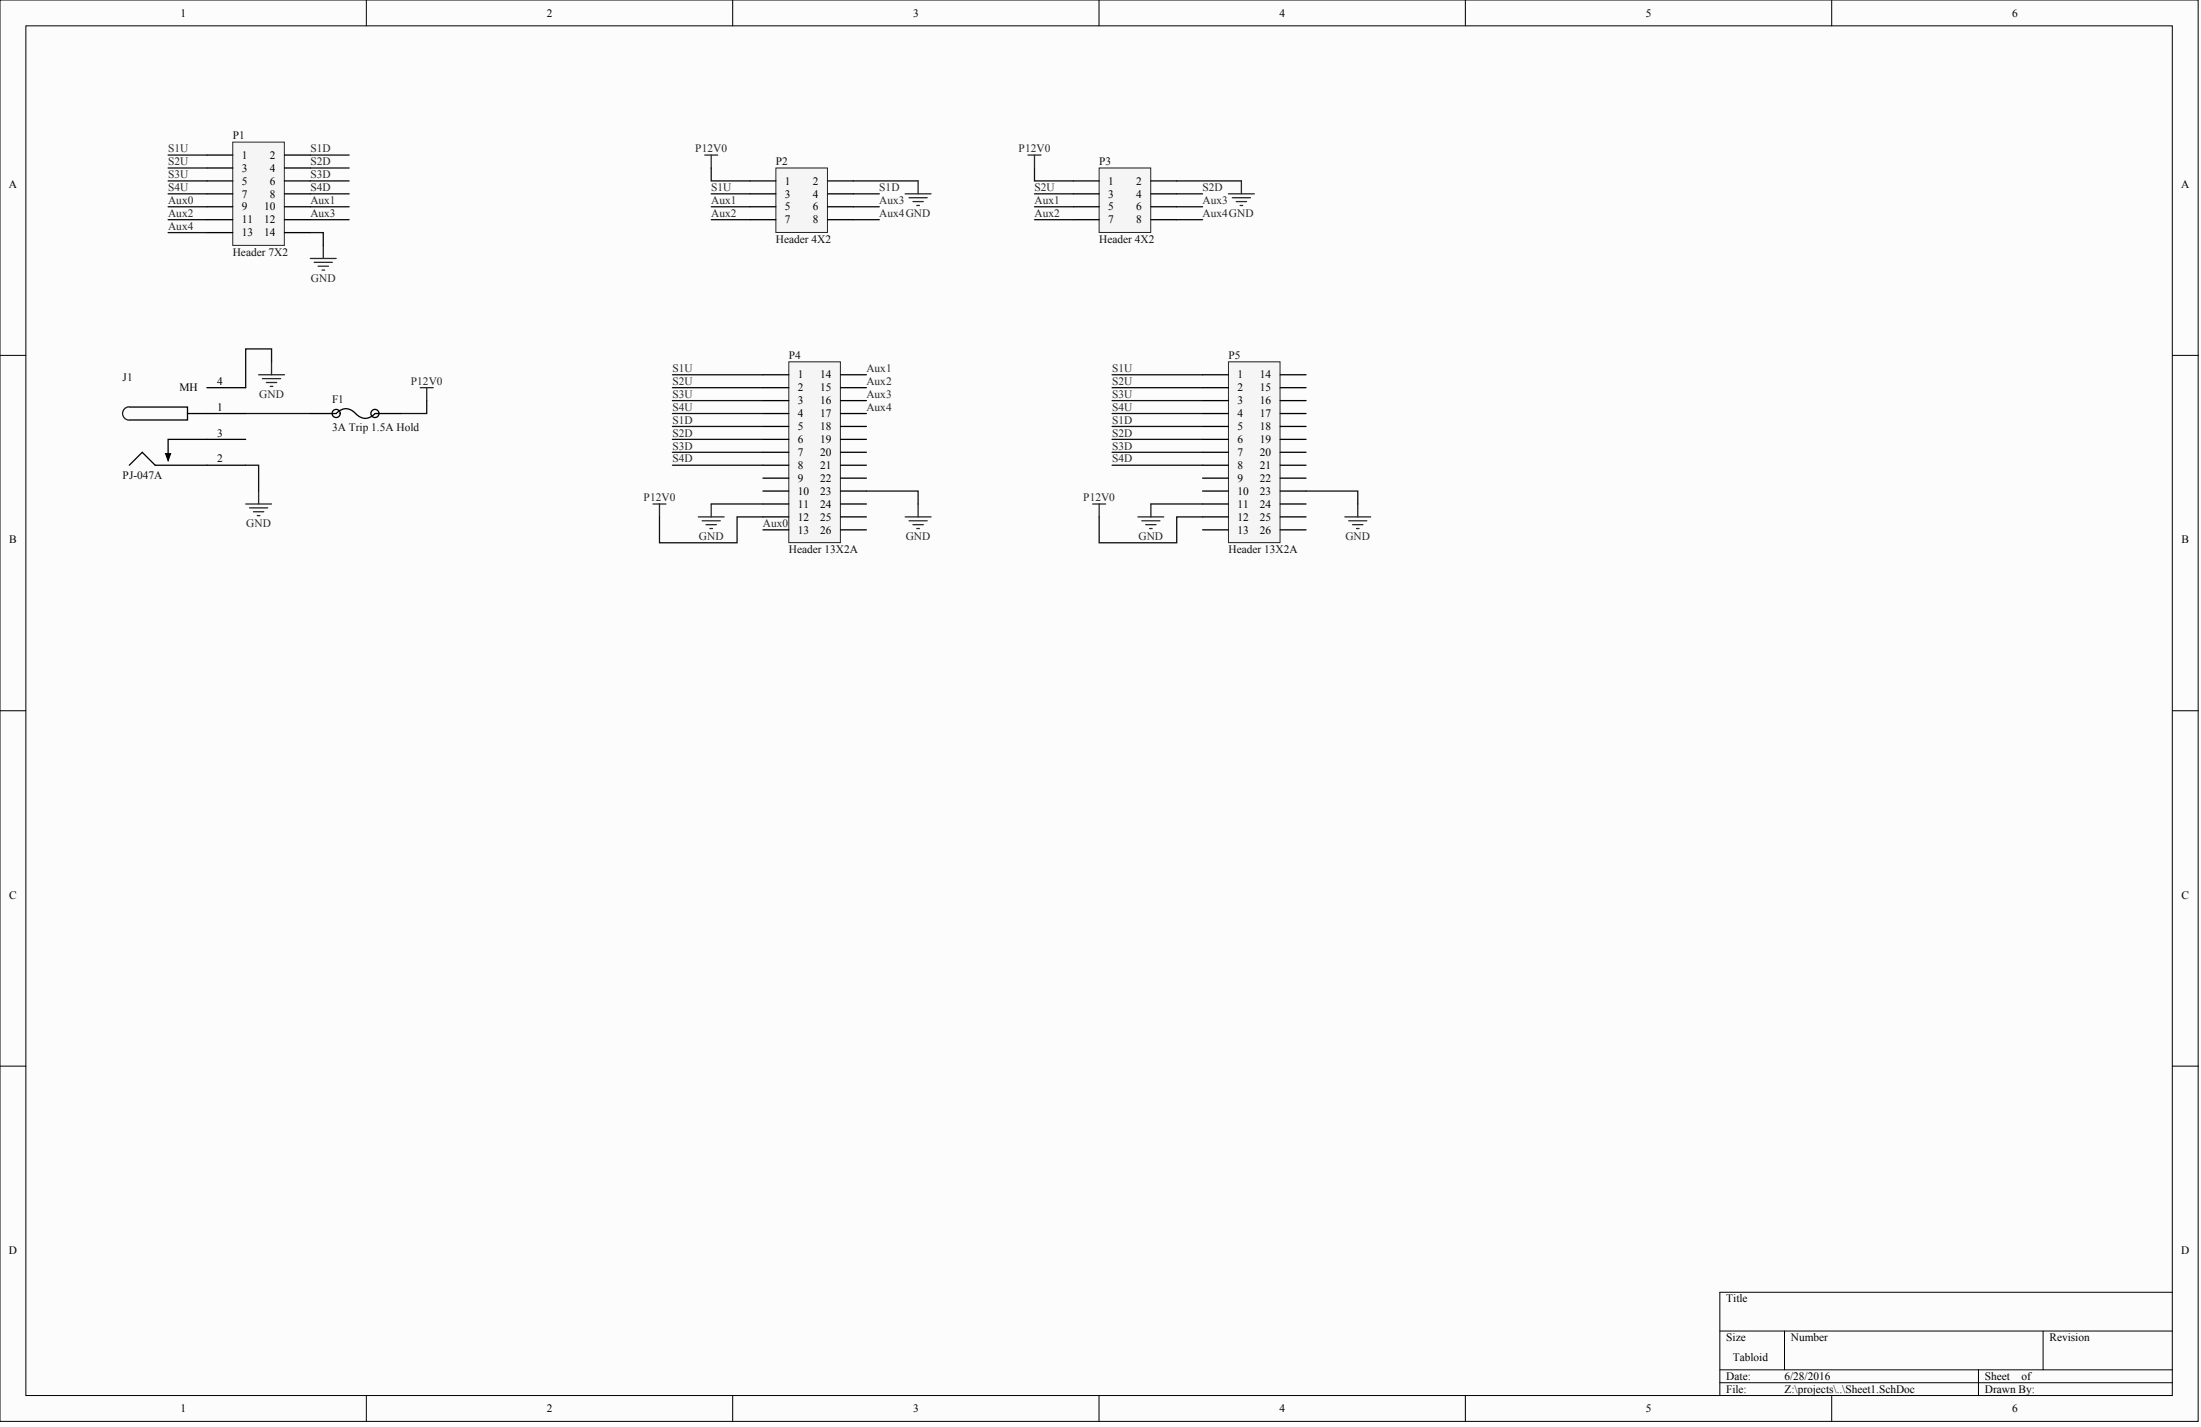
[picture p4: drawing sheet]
<svg xmlns="http://www.w3.org/2000/svg" width="359mm" height="233mm" viewBox="0 0 359 233" stroke-linecap="round" stroke-linejoin="round" font-family="sans-serif">
<g fill="#fcfcfc" stroke="#000" stroke-width=".16">
<path d="M0 0h358.7v231.9h-358.7z"/>
<path d="M4.2 4.2h350.2v223.5h-350.2z"/>
</g>
<g fill="none" stroke="#000" stroke-width=".16">
<path d="M59.8 0v4.2M119.5 0v4.2M179.3 0v4.2M239.1 0v4.2M298.9 0v4.2M0 58h4.2M354.5 58h4.2M0 116h4.2M354.5 116h4.2M0 174h4.2M354.5 174h4.2M280.6 217.2h73.9"/>
<path d="M291.2 217.2v6.3M333.4 217.2v6.3M354.5 210.9h-73.9v16.8M59.8 227.7v4.2M119.5 227.7v4.2M179.3 227.7v4.2M239.1 227.7v4.2M280.6 223.5h73.9M280.6 225.6h73.9M298.9 227.7v4.2M322.8 223.5v4.2"/>
</g>
<path d="M38 23.2h8.4v16.8h-8.4z" fill="#f5f5f5" stroke="#262626" stroke-width=".16"/>
<g fill="none" stroke="#000" stroke-width=".21">
<path d="M33.8 25.3h4.2M33.8 27.4h4.2M33.8 29.5h4.2M33.8 31.6h4.2M33.8 33.7h4.2M33.8 35.8h4.2M33.8 38h4.2M46.4 25.3h4.2M46.4 27.4h4.2M46.4 29.5h4.2M46.4 31.6h4.2M46.4 33.7h4.2"/>
<path d="M46.4 35.8h4.2M46.4 38h4.2"/>
</g>
<path d="M50.6 42.2h4.3M51.3 42.8h2.9M51.9 43.4h1.7M52.5 44.1h.5M52.7 40.1v2.1" fill="none" stroke="#262626" stroke-width=".21"/>
<g fill="none" stroke="#0e0e0e" stroke-width=".21">
<path d="M27.4 25.3h6.4M27.4 27.4h6.4M27.4 29.5h6.4M27.4 31.6h6.4M27.4 33.7h6.4M27.4 35.8h6.4M27.4 38h6.4M50.6 38h2.1v2.1M50.6 25.3h6.4M50.6 27.4h6.4M50.6 29.5h6.4M50.6 31.6h6.4"/>
<path d="M50.6 33.7h6.4M50.6 35.8h6.4"/>
</g>
<path d="M128.7 59h8.4v29.5h-8.4z" fill="#f5f5f5" stroke="#262626" stroke-width=".16"/>
<g fill="none" stroke="#000" stroke-width=".21">
<path d="M124.5 61.1h4.2M124.5 63.3h4.2M124.5 65.4h4.2M124.5 67.5h4.2M124.5 69.6h4.2M124.5 71.7h4.2M124.5 73.8h4.2M124.5 75.9h4.2M124.5 78h4.2M137.1 61.1h4.3M137.1 63.3h4.3M137.1 65.4h4.3"/>
<path d="M137.1 67.5h4.3M137.1 69.6h4.3M137.1 71.7h4.3M137.1 73.8h4.3M137.1 75.9h4.3M137.1 78h4.3M124.5 80.1h4.2M124.5 82.2h4.2M124.5 84.3h4.2M124.5 86.4h4.2M137.1 80.1h4.3M137.1 82.2h4.3"/>
<path d="M137.1 84.3h4.3M137.1 86.4h4.3"/>
</g>
<path d="M200.4 59h8.5v29.5h-8.5z" fill="#f5f5f5" stroke="#262626" stroke-width=".16"/>
<g fill="none" stroke="#000" stroke-width=".21">
<path d="M21.1 75.9l2.1-2.1 2.1 2.1h14.8M21.1 66.4h9.5v1.1h9.5M30.6 67.5v1h-9.5M33.8 63.3h6.3M40.1 71.7h-12.7v3.2M196.2 61.1h4.2M196.2 63.3h4.2M196.2 65.4h4.2M196.2 67.5h4.2M196.2 69.6h4.2M196.2 71.7h4.2M196.2 73.8h4.2"/>
<path d="M196.2 75.9h4.2M196.2 78h4.2M208.9 61.1h4.2M208.9 63.3h4.2M208.9 65.4h4.2M208.9 67.5h4.2M208.9 69.6h4.2M208.9 71.7h4.2M208.9 73.8h4.2M208.9 75.9h4.2M208.9 78h4.2M196.2 80.1h4.2"/>
<path d="M196.2 82.2h4.2M196.2 84.3h4.2M196.2 86.4h4.2M208.9 80.1h4.2M208.9 82.2h4.2M208.9 84.3h4.2M208.9 86.4h4.2"/>
</g>
<path d="M27 74h.9l-.5 1.2z" fill="#000" stroke="#000" stroke-width=".16"/>
<path d="M21 66.4a1.09 1.09 0 0 0-1 1.1 1.09 1.09 0 0 0 1 1" fill="none" stroke="#1c1c1c" stroke-width=".21"/>
<g fill="none" stroke="#262626" stroke-width=".21">
<path d="M44.3 59v2.1M42.2 61.1h4.2M42.8 61.8h3M43.5 62.4h1.7M44.1 63h.4M68.6 63.3h2.1M69.6 63.3v2.1M40.1 82.2h4.2M40.7 82.9h3M41.4 83.5h1.6M42 84.1h.4M42.2 80.1v2.1"/>
<path d="M106.6 82.2h2.1M107.6 82.2v2.1M113.9 84.3h4.3M114.6 85h2.9M115.2 85.6h1.7M115.8 86.2h.5M116 82.2v2.1"/>
</g>
<path d="M44.3 59v-2.1h-4.2v6.4M40.1 75.9h2.1v4.2M107.6 84.3v4.3h12.7v-4.3h4.2M116 82.2h8.5" fill="none" stroke="#0e0e0e" stroke-width=".21"/>
<path d="M126.6 27.4h8.4v10.5h-8.4z" fill="#f5f5f5" stroke="#262626" stroke-width=".16"/>
<path d="M122.4 29.5h4.2M122.4 31.6h4.2M122.4 33.7h4.2M122.4 35.8h4.2M135 29.5h4.3M135 31.6h4.3M135 33.7h4.3M135 35.8h4.3" fill="none" stroke="#000" stroke-width=".21"/>
<path d="M179.3 27.4h8.5v10.5h-8.5z" fill="#f5f5f5" stroke="#262626" stroke-width=".16"/>
<g fill="none" stroke="#000" stroke-width=".21">
<path d="M175.1 29.5h4.2M175.1 31.6h4.2M175.1 33.7h4.2M175.1 35.8h4.2M187.8 29.5h4.2M187.8 31.6h4.2M187.8 33.7h4.2M187.8 35.8h4.2M50.6 67.5h4.3a2.05 2.05 0 0 1 3.3 .2 1.96 1.96 0 0 0 3-.2h4.2"/>
<circle cx="54.8" cy="67.5" r=".66"/>
<circle cx="61.2" cy="67.5" r=".66"/>
</g>
<g fill="none" stroke="#0e0e0e" stroke-width=".21">
<path d="M116 27.4v2.1h6.4M116 31.6h6.4M116 33.7h6.4M116 35.8h6.4M139.3 29.5h10.5M139.3 31.6h4.2M139.3 33.7h4.2M139.3 35.8h4.2M168.8 27.4v2.1h6.3M168.8 31.6h6.3M168.8 33.7h6.3M168.8 35.8h6.3"/>
<path d="M192 29.5h10.6M192 31.6h4.2M192 33.7h4.2M192 35.8h4.2M40.1 67.5h10.5M69.6 65.4v2.1h-4.2M109.7 61.1h14.8M109.7 63.3h14.8M109.7 65.4h14.8M109.7 67.5h14.8M109.7 69.6h14.8M109.7 71.7h14.8"/>
<path d="M109.7 73.8h14.8M109.7 75.9h14.8M181.5 61.1h14.7M181.5 63.3h14.7M181.5 65.4h14.7M181.5 67.5h14.7M181.5 69.6h14.7M181.5 71.7h14.7M181.5 73.8h14.7M181.5 75.9h14.7M141.4 80.1h8.4v2.1M179.3 84.3v4.3h12.7v-4.3h4.2"/>
<path d="M187.8 82.2h8.4M213.1 80.1h8.4v2.1"/>
</g>
<g fill="none" stroke="#262626" stroke-width=".21">
<path d="M115 25.3h2.1M116 25.3v2.1M147.7 31.6h4.2M148.3 32.3h3M149 32.9h1.6M149.6 33.5h.4M149.8 29.5v2.1M167.7 25.3h2.1M168.8 25.3v2.1M200.4 31.6h4.3M201.1 32.3h2.9M201.7 32.9h1.7"/>
<path d="M202.3 33.5h.5M202.6 29.5v2.1M147.7 84.3h4.2M148.3 85h3M149 85.6h1.6M149.6 86.2h.4M149.8 82.2v2.1M178.3 82.2h2.1M179.3 82.2v2.1M185.7 84.3h4.2M186.3 85h3M186.9 85.6h1.7"/>
<path d="M187.6 86.2h.4M187.8 82.2v2.1M219.4 84.3h4.3M220.1 85h2.9M220.7 85.6h1.7M221.3 86.2h.5M221.5 82.2v2.1"/>
</g>
<g font-size="1.9">
<text x="29.4" y="2.7">1</text>
<text x="89.2" y="2.7">2</text>
<text x="149" y="2.7">3</text>
<text x="208.8" y="2.7">4</text>
<text x="268.5" y="2.7">5</text>
<text x="328.3" y="2.7">6</text>
<text x="39.5" y="25.9">1</text>
<text x="39.5" y="28">3</text>
<text x="44" y="25.9">2</text>
<text x="44" y="28">4</text>
<text x="1.4" y="30.6">A</text>
<text x="39.5" y="30.1">5</text>
<text x="39.5" y="32.2">7</text>
<text x="39.5" y="34.3">9</text>
<text x="43.1" y="34.3">10</text>
<text x="44" y="30.1">6</text>
<text x="44" y="32.2">8</text>
<text x="128.1" y="30.1">1</text>
<text x="128.1" y="32.2">3</text>
<text x="128.1" y="34.3">5</text>
<text x="132.6" y="30.1">2</text>
<text x="132.6" y="32.2">4</text>
<text x="132.6" y="34.3">6</text>
<text x="180.8" y="30.1">1</text>
<text x="180.8" y="32.2">3</text>
<text x="180.8" y="34.3">5</text>
<text x="185.4" y="30.1">2</text>
<text x="185.4" y="32.2">4</text>
<text x="185.4" y="34.3">6</text>
<text x="355.9" y="30.6">A</text>
<text x="39.5" y="36.4">11</text>
<text x="39.5" y="38.6">13</text>
<text x="43.1" y="36.4">12</text>
<text x="43.1" y="38.6">14</text>
<text x="128.1" y="36.4">7</text>
<text x="132.6" y="36.4">8</text>
<text x="180.8" y="36.4">7</text>
<text x="185.4" y="36.4">8</text>
<text x="29.3" y="63.9">MH</text>
<text x="35.4" y="62.8">4</text>
<text x="130.2" y="61.7">1</text>
<text x="130.2" y="63.9">2</text>
<text x="130.2" y="66">3</text>
<text x="133.8" y="61.7">14</text>
<text x="133.8" y="63.9">15</text>
<text x="133.8" y="66">16</text>
<text x="201.9" y="61.7">1</text>
<text x="201.9" y="63.9">2</text>
<text x="201.9" y="66">3</text>
<text x="205.5" y="61.7">14</text>
<text x="205.5" y="63.9">15</text>
<text x="205.5" y="66">16</text>
<text x="35.4" y="67">1</text>
<text x="35.4" y="71.2">3</text>
<text x="130.2" y="68.1">4</text>
<text x="130.2" y="70.2">5</text>
<text x="133.8" y="68.1">17</text>
<text x="133.8" y="70.2">18</text>
<text x="201.9" y="68.1">4</text>
<text x="201.9" y="70.2">5</text>
<text x="205.5" y="68.1">17</text>
<text x="205.5" y="70.2">18</text>
<text x="35.4" y="75.5">2</text>
<text x="130.2" y="72.3">6</text>
<text x="130.2" y="74.4">7</text>
<text x="130.2" y="76.5">8</text>
<text x="133.8" y="72.3">19</text>
<text x="133.8" y="74.4">20</text>
<text x="133.8" y="76.5">21</text>
<text x="201.9" y="72.3">6</text>
<text x="201.9" y="74.4">7</text>
<text x="201.9" y="76.5">8</text>
<text x="205.5" y="72.3">19</text>
<text x="205.5" y="74.4">20</text>
<text x="205.5" y="76.5">21</text>
<text x="130.2" y="78.6">9</text>
<text x="130.2" y="80.7">10</text>
<text x="130.2" y="82.8">11</text>
<text x="133.8" y="78.6">22</text>
<text x="133.8" y="80.7">23</text>
<text x="133.8" y="82.8">24</text>
<text x="201.9" y="78.6">9</text>
<text x="201.9" y="80.7">10</text>
<text x="201.9" y="82.8">11</text>
<text x="205.5" y="78.6">22</text>
<text x="205.5" y="80.7">23</text>
<text x="205.5" y="82.8">24</text>
<text x="1.5" y="88.6">B</text>
<text x="130.2" y="84.9">12</text>
<text x="130.2" y="87">13</text>
<text x="133.8" y="84.9">25</text>
<text x="133.8" y="87">26</text>
<text x="201.9" y="84.9">12</text>
<text x="201.9" y="87">13</text>
<text x="205.5" y="84.9">25</text>
<text x="205.5" y="87">26</text>
<text x="356" y="88.6">B</text>
<text x="1.5" y="146.6">C</text>
<text x="356" y="146.6">C</text>
<text x="1.4" y="204.6">D</text>
<text x="355.9" y="204.6">D</text>
<text x="281.7" y="212.5">Title</text>
<text x="281.7" y="218.8">Size</text>
<text x="282.7" y="222">Tabloid</text>
<text x="292.2" y="218.8">Number</text>
<text x="334.4" y="218.8">Revision</text>
<text x="281.7" y="225.2">Date:</text>
<text x="281.7" y="227.3">File:</text>
<text x="291.2" y="225.2">6/28/2016</text>
<text x="291.2" y="227.3">Z:\projects\..\Sheet1.SchDoc</text>
<text x="323.9" y="225.2">Sheet</text>
<text x="323.9" y="227.3">Drawn By:</text>
<text x="329.8" y="225.2">of</text>
<text x="29.4" y="230.4">1</text>
<text x="89.2" y="230.4">2</text>
<text x="149" y="230.4">3</text>
<text x="208.8" y="230.4">4</text>
<text x="268.5" y="230.4">5</text>
<text x="328.3" y="230.4">6</text>
</g>
<g font-size="1.9" fill="#0e0e0e">
<text x="38" y="22.7">P1</text>
<text x="126.6" y="27">P2</text>
<text x="179.3" y="27">P3</text>
<text x="38" y="41.7">Header 7X2</text>
<text x="126.6" y="39.6">Header 4X2</text>
<text x="179.3" y="39.6">Header 4X2</text>
<text x="128.7" y="58.6">P4</text>
<text x="200.4" y="58.6">P5</text>
<text x="20" y="62.2">J1</text>
<text x="54.2" y="65.8">F1</text>
<text x="54.2" y="70.4">3A Trip 1.5A Hold</text>
<text x="20" y="78.2">PJ-047A</text>
<text x="128.7" y="90.2">Header 13X2A</text>
<text x="200.4" y="90.2">Header 13X2A</text>
</g>
<g font-size="1.9" fill="#262626">
<text x="27.4" y="24.8">S1U</text>
<text x="27.4" y="27">S2U</text>
<text x="27.4" y="29.1">S3U</text>
<text x="50.6" y="24.8">S1D</text>
<text x="50.6" y="27">S2D</text>
<text x="50.6" y="29.1">S3D</text>
<text x="113.5" y="24.8">P12V0</text>
<text x="166.2" y="24.8">P12V0</text>
<text x="27.4" y="31.2">S4U</text>
<text x="27.4" y="33.3">Aux0</text>
<text x="27.4" y="35.4">Aux2</text>
<text x="50.6" y="31.2">S4D</text>
<text x="50.6" y="33.3">Aux1</text>
<text x="50.6" y="35.4">Aux3</text>
<text x="116" y="31.2">S1U</text>
<text x="116" y="33.3">Aux1</text>
<text x="116" y="35.4">Aux2</text>
<text x="143.5" y="31.2">S1D</text>
<text x="143.5" y="33.3">Aux3</text>
<text x="143.5" y="35.4">Aux4GND</text>
<text x="168.8" y="31.2">S2U</text>
<text x="168.8" y="33.3">Aux1</text>
<text x="168.8" y="35.4">Aux2</text>
<text x="196.2" y="31.2">S2D</text>
<text x="196.2" y="33.3">Aux3</text>
<text x="196.2" y="35.4">Aux4GND</text>
<text x="27.4" y="37.5">Aux4</text>
<text x="50.7" y="45.9">GND</text>
<text x="42.3" y="64.9">GND</text>
<text x="67" y="62.8">P12V0</text>
<text x="109.7" y="60.7">S1U</text>
<text x="109.7" y="62.8">S2U</text>
<text x="109.7" y="64.9">S3U</text>
<text x="141.4" y="60.7">Aux1</text>
<text x="141.4" y="62.8">Aux2</text>
<text x="141.4" y="64.9">Aux3</text>
<text x="181.5" y="60.7">S1U</text>
<text x="181.5" y="62.8">S2U</text>
<text x="181.5" y="64.9">S3U</text>
<text x="109.7" y="67">S4U</text>
<text x="109.7" y="69.1">S1D</text>
<text x="109.7" y="71.2">S2D</text>
<text x="141.4" y="67">Aux4</text>
<text x="181.5" y="67">S4U</text>
<text x="181.5" y="69.1">S1D</text>
<text x="181.5" y="71.2">S2D</text>
<text x="109.7" y="73.3">S3D</text>
<text x="109.7" y="75.5">S4D</text>
<text x="181.5" y="73.3">S3D</text>
<text x="181.5" y="75.5">S4D</text>
<text x="105" y="81.8">P12V0</text>
<text x="176.7" y="81.8">P12V0</text>
<text x="40.2" y="86">GND</text>
<text x="114" y="88.1">GND</text>
<text x="124.5" y="86">Aux0</text>
<text x="147.8" y="88.1">GND</text>
<text x="185.8" y="88.1">GND</text>
<text x="219.5" y="88.1">GND</text>
</g>
</svg>
